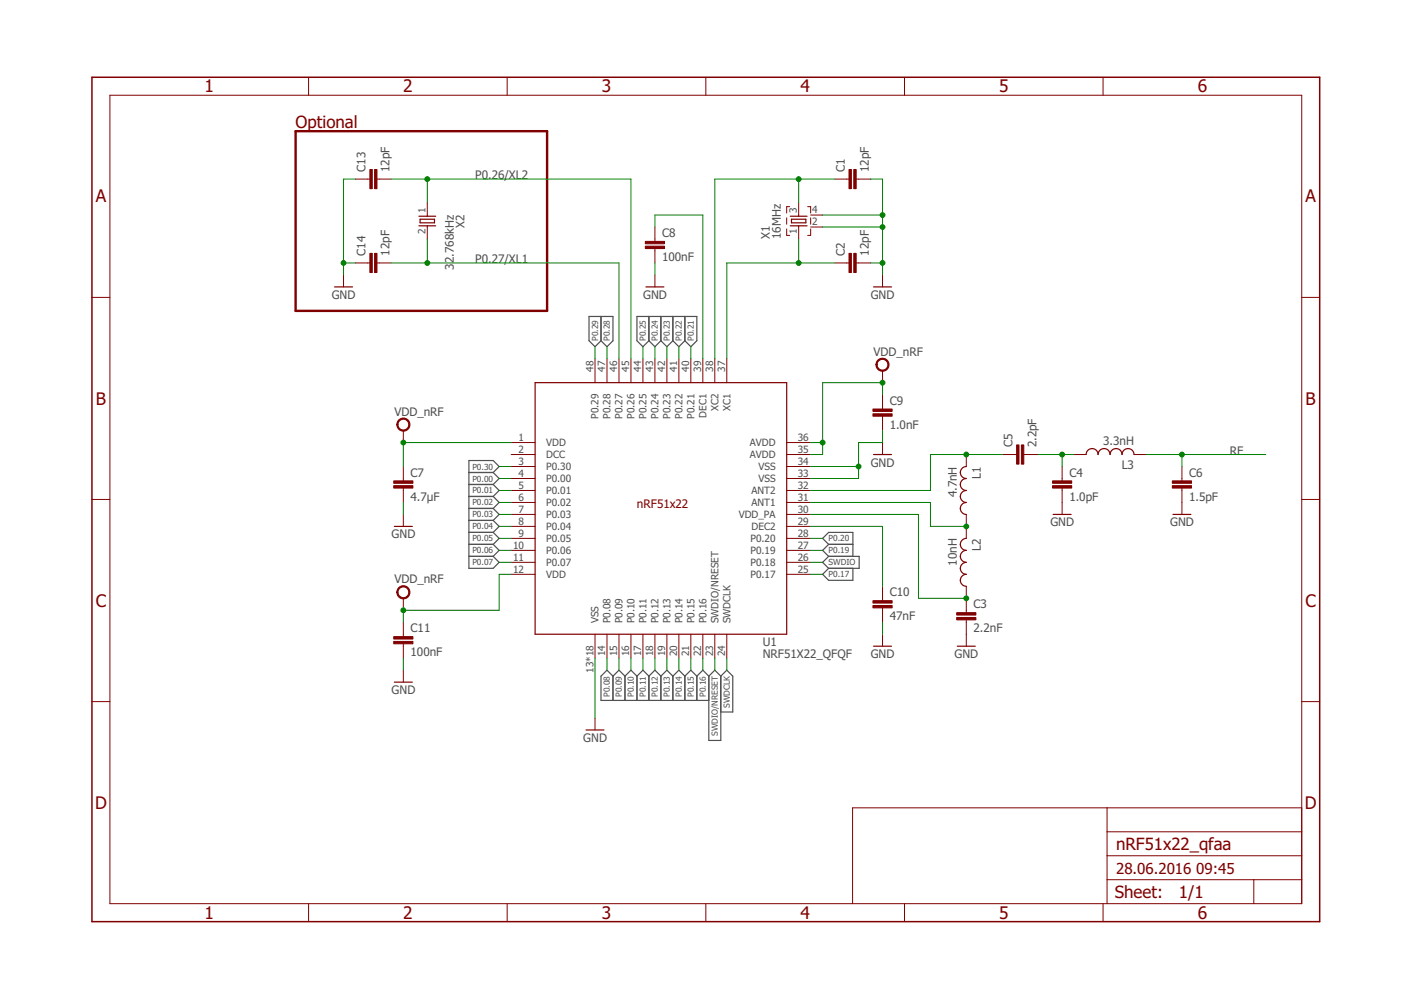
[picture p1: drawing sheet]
<?xml version="1.0" encoding="utf-8"?>
<!DOCTYPE eagle SYSTEM "eagle.dtd">
<eagle version="7.6.0">
<drawing>
<settings>
<setting alwaysvectorfont="no"/>
<setting verticaltext="up"/>
</settings>
<grid distance="0.1" unitdist="inch" unit="inch" style="lines" multiple="1" display="no" altdistance="0.01" altunitdist="inch" altunit="inch"/>
<schematic xreflabel="%F%N/%S.%C%R" xrefpart="/%S.%C%R">
<libraries>
<library name="frames">
<symbols>
<symbol name="A4L-LOC">
<wire x1="256.54" y1="3.81" x2="256.54" y2="8.89" width="0.1016" layer="94"/>
<wire x1="256.54" y1="8.89" x2="256.54" y2="13.97" width="0.1016" layer="94"/>
<wire x1="256.54" y1="13.97" x2="256.54" y2="19.05" width="0.1016" layer="94"/>
<wire x1="256.54" y1="19.05" x2="256.54" y2="24.13" width="0.1016" layer="94"/>
<wire x1="161.29" y1="3.81" x2="161.29" y2="24.13" width="0.1016" layer="94"/>
<wire x1="161.29" y1="24.13" x2="215.265" y2="24.13" width="0.1016" layer="94"/>
<wire x1="215.265" y1="24.13" x2="256.54" y2="24.13" width="0.1016" layer="94"/>
<wire x1="246.38" y1="3.81" x2="246.38" y2="8.89" width="0.1016" layer="94"/>
<wire x1="246.38" y1="8.89" x2="256.54" y2="8.89" width="0.1016" layer="94"/>
<wire x1="246.38" y1="8.89" x2="215.265" y2="8.89" width="0.1016" layer="94"/>
<wire x1="215.265" y1="8.89" x2="215.265" y2="3.81" width="0.1016" layer="94"/>
<wire x1="215.265" y1="8.89" x2="215.265" y2="13.97" width="0.1016" layer="94"/>
<wire x1="215.265" y1="13.97" x2="256.54" y2="13.97" width="0.1016" layer="94"/>
<wire x1="215.265" y1="13.97" x2="215.265" y2="19.05" width="0.1016" layer="94"/>
<wire x1="215.265" y1="19.05" x2="256.54" y2="19.05" width="0.1016" layer="94"/>
<wire x1="215.265" y1="19.05" x2="215.265" y2="24.13" width="0.1016" layer="94"/>
<text x="217.17" y="15.24" size="2.54" layer="94">&gt;DRAWING_NAME</text>
<text x="217.17" y="10.16" size="2.286" layer="94">&gt;LAST_DATE_TIME</text>
<text x="230.505" y="5.08" size="2.54" layer="94">&gt;SHEET</text>
<text x="216.916" y="4.953" size="2.54" layer="94">Sheet:</text>
<frame x1="0" y1="0" x2="260.35" y2="179.07" columns="6" rows="4" layer="94"/>
</symbol>
</symbols>
<devicesets>
<deviceset name="A4L-LOC" prefix="FRAME" uservalue="yes">
<gates>
<gate name="G$1" symbol="A4L-LOC" x="0" y="0"/>
</gates>
<devices>
<device name="">
<technologies>
<technology name=""/>
</technologies>
</device>
</devices>
</deviceset>
</devicesets>
</library>
<library name="Nordic_nRF">
<symbols>
<symbol name="XTAL_GND">
<wire x1="4.826" y1="2.54" x2="5.08" y2="2.54" width="0.1524" layer="94"/>
<wire x1="2.54" y1="2.54" x2="2.794" y2="2.54" width="0.1524" layer="94"/>
<wire x1="3.429" y1="4.064" x2="3.429" y2="1.016" width="0.254" layer="94"/>
<wire x1="3.429" y1="1.016" x2="4.191" y2="1.016" width="0.254" layer="94"/>
<wire x1="4.191" y1="1.016" x2="4.191" y2="4.064" width="0.254" layer="94"/>
<wire x1="4.191" y1="4.064" x2="3.429" y2="4.064" width="0.254" layer="94"/>
<wire x1="4.826" y1="4.318" x2="4.826" y2="2.54" width="0.254" layer="94"/>
<wire x1="4.826" y1="2.54" x2="4.826" y2="0.762" width="0.254" layer="94"/>
<wire x1="2.794" y1="4.318" x2="2.794" y2="2.54" width="0.254" layer="94"/>
<wire x1="2.794" y1="2.54" x2="2.794" y2="0.762" width="0.254" layer="94"/>
<wire x1="0.762" y1="4.445" x2="0.762" y2="5.08" width="0.1524" layer="94" style="shortdash"/>
<wire x1="0.762" y1="5.08" x2="6.858" y2="5.08" width="0.1524" layer="94" style="shortdash"/>
<wire x1="6.858" y1="5.08" x2="6.858" y2="4.445" width="0.1524" layer="94" style="shortdash"/>
<wire x1="6.858" y1="0.635" x2="6.858" y2="0" width="0.1524" layer="94" style="shortdash"/>
<wire x1="0.762" y1="0" x2="6.858" y2="0" width="0.1524" layer="94" style="shortdash"/>
<wire x1="0.762" y1="0" x2="0.762" y2="0.635" width="0.1524" layer="94" style="shortdash"/>
<text x="0" y="8.636" size="1.778" layer="95">&gt;NAME</text>
<text x="0" y="6.35" size="1.778" layer="96">&gt;VALUE</text>
<pin name="3" x="7.62" y="2.54" visible="pad" length="short" direction="pas" swaplevel="1" rot="R180"/>
<pin name="1" x="0" y="2.54" visible="pad" length="short" direction="pas" swaplevel="1"/>
<pin name="4" x="5.08" y="-2.54" visible="pad" length="short" direction="pas" rot="R90"/>
<pin name="2" x="2.54" y="-2.54" visible="pad" length="short" direction="pas" rot="R90"/>
</symbol>
<symbol name="XTAL">
<wire x1="2.286" y1="0" x2="2.54" y2="0" width="0.1524" layer="94"/>
<wire x1="0" y1="0" x2="0.254" y2="0" width="0.1524" layer="94"/>
<wire x1="0.889" y1="1.524" x2="0.889" y2="-1.524" width="0.254" layer="94"/>
<wire x1="0.889" y1="-1.524" x2="1.651" y2="-1.524" width="0.254" layer="94"/>
<wire x1="1.651" y1="-1.524" x2="1.651" y2="1.524" width="0.254" layer="94"/>
<wire x1="1.651" y1="1.524" x2="0.889" y2="1.524" width="0.254" layer="94"/>
<wire x1="2.286" y1="1.778" x2="2.286" y2="0" width="0.254" layer="94"/>
<wire x1="2.286" y1="0" x2="2.286" y2="-1.778" width="0.254" layer="94"/>
<wire x1="0.254" y1="1.778" x2="0.254" y2="0" width="0.254" layer="94"/>
<wire x1="0.254" y1="0" x2="0.254" y2="-1.778" width="0.254" layer="94"/>
<text x="0" y="6.096" size="1.778" layer="95">&gt;NAME</text>
<text x="0" y="3.81" size="1.778" layer="96">&gt;VALUE</text>
<pin name="2" x="5.08" y="0" visible="pad" length="short" direction="pas" swaplevel="1" rot="R180"/>
<pin name="1" x="-2.54" y="0" visible="pad" length="short" direction="pas" swaplevel="1"/>
</symbol>
<symbol name="L-US">
<wire x1="0" y1="5.08" x2="1.27" y2="3.81" width="0.254" layer="94" curve="-90"/>
<wire x1="0" y1="2.54" x2="1.27" y2="3.81" width="0.254" layer="94" curve="90"/>
<wire x1="0" y1="2.54" x2="1.27" y2="1.27" width="0.254" layer="94" curve="-90"/>
<wire x1="0" y1="0" x2="1.27" y2="1.27" width="0.254" layer="94" curve="90"/>
<wire x1="0" y1="0" x2="1.27" y2="-1.27" width="0.254" layer="94" curve="-90"/>
<wire x1="0" y1="-2.54" x2="1.27" y2="-1.27" width="0.254" layer="94" curve="90"/>
<wire x1="0" y1="-2.54" x2="1.27" y2="-3.81" width="0.254" layer="94" curve="-90"/>
<wire x1="0" y1="-5.08" x2="1.27" y2="-3.81" width="0.254" layer="94" curve="90"/>
<text x="-1.27" y="-5.08" size="1.778" layer="95" rot="R90">&gt;NAME</text>
<text x="3.81" y="-5.08" size="1.778" layer="96" rot="R90">&gt;VALUE</text>
<pin name="2" x="0" y="-7.62" visible="off" length="short" direction="pas" swaplevel="1" rot="R90"/>
<pin name="1" x="0" y="7.62" visible="off" length="short" direction="pas" swaplevel="1" rot="R270"/>
</symbol>
<symbol name="C-EU">
<wire x1="0" y1="0" x2="0" y2="-0.508" width="0.1524" layer="94"/>
<wire x1="0" y1="-2.54" x2="0" y2="-2.032" width="0.1524" layer="94"/>
<text x="1.524" y="0.381" size="1.778" layer="95">&gt;NAME</text>
<text x="1.524" y="-4.699" size="1.778" layer="96">&gt;VALUE</text>
<rectangle x1="-2.032" y1="-2.032" x2="2.032" y2="-1.524" layer="94"/>
<rectangle x1="-2.032" y1="-1.016" x2="2.032" y2="-0.508" layer="94"/>
<pin name="1" x="0" y="2.54" visible="off" length="short" direction="pas" swaplevel="1" rot="R270"/>
<pin name="2" x="0" y="-5.08" visible="off" length="short" direction="pas" swaplevel="1" rot="R90"/>
</symbol>
<symbol name="NRF51X22_QF">
<pin name="VDD@01" x="-5.08" y="40.64" length="middle" direction="pwr"/>
<pin name="DCC@02" x="-5.08" y="38.1" length="middle" direction="pwr"/>
<pin name="P0.30@03" x="-5.08" y="35.56" length="middle"/>
<pin name="P0.00@04" x="-5.08" y="33.02" length="middle"/>
<pin name="P0.01@05" x="-5.08" y="30.48" length="middle"/>
<pin name="P0.02@06" x="-5.08" y="27.94" length="middle"/>
<pin name="P0.03@07" x="-5.08" y="25.4" length="middle"/>
<pin name="P0.04@08" x="-5.08" y="22.86" length="middle"/>
<pin name="P0.05@09" x="-5.08" y="20.32" length="middle"/>
<pin name="P0.06@10" x="-5.08" y="17.78" length="middle"/>
<pin name="P0.07@11" x="-5.08" y="15.24" length="middle"/>
<pin name="VDD@12" x="-5.08" y="12.7" length="middle" direction="pwr"/>
<pin name="VSS@13" x="12.7" y="-5.08" length="middle" direction="pwr" rot="R90"/>
<pin name="P0.08@14" x="15.24" y="-5.08" length="middle" rot="R90"/>
<pin name="P0.09@15" x="17.78" y="-5.08" length="middle" rot="R90"/>
<pin name="P0.10@16" x="20.32" y="-5.08" length="middle" rot="R90"/>
<pin name="P0.11@17" x="22.86" y="-5.08" length="middle" rot="R90"/>
<pin name="P0.12@18" x="25.4" y="-5.08" length="middle" rot="R90"/>
<pin name="P0.13@19" x="27.94" y="-5.08" length="middle" rot="R90"/>
<pin name="P0.14@20" x="30.48" y="-5.08" length="middle" rot="R90"/>
<pin name="P0.15@21" x="33.02" y="-5.08" length="middle" rot="R90"/>
<pin name="P0.16@22" x="35.56" y="-5.08" length="middle" rot="R90"/>
<pin name="SWDIO/NRESET@23" x="38.1" y="-5.08" length="middle" rot="R90"/>
<pin name="SWDCLK@24" x="40.64" y="-5.08" length="middle" direction="in" rot="R90"/>
<pin name="P0.17@25" x="58.42" y="12.7" length="middle" rot="R180"/>
<pin name="P0.18@26" x="58.42" y="15.24" length="middle" rot="R180"/>
<pin name="P0.19@27" x="58.42" y="17.78" length="middle" rot="R180"/>
<pin name="P0.20@28" x="58.42" y="20.32" length="middle" rot="R180"/>
<pin name="DEC2@29" x="58.42" y="22.86" length="middle" direction="pwr" rot="R180"/>
<pin name="VDD_PA@30" x="58.42" y="25.4" length="middle" direction="pwr" rot="R180"/>
<pin name="ANT1@31" x="58.42" y="27.94" length="middle" rot="R180"/>
<pin name="ANT2@32" x="58.42" y="30.48" length="middle" rot="R180"/>
<pin name="VSS@33" x="58.42" y="33.02" length="middle" direction="pwr" rot="R180"/>
<pin name="VSS@34" x="58.42" y="35.56" length="middle" direction="pwr" rot="R180"/>
<pin name="AVDD@35" x="58.42" y="38.1" length="middle" direction="pwr" rot="R180"/>
<pin name="AVDD@36" x="58.42" y="40.64" length="middle" direction="pwr" rot="R180"/>
<pin name="XC1@37" x="40.64" y="58.42" length="middle" rot="R270"/>
<pin name="XC2@38" x="38.1" y="58.42" length="middle" rot="R270"/>
<pin name="DEC1@39" x="35.56" y="58.42" length="middle" direction="pwr" rot="R270"/>
<pin name="P0.21@40" x="33.02" y="58.42" length="middle" rot="R270"/>
<pin name="P0.22@41" x="30.48" y="58.42" length="middle" rot="R270"/>
<pin name="P0.23@42" x="27.94" y="58.42" length="middle" rot="R270"/>
<pin name="P0.24@43" x="25.4" y="58.42" length="middle" rot="R270"/>
<pin name="P0.25@44" x="22.86" y="58.42" length="middle" rot="R270"/>
<pin name="P0.26@45" x="20.32" y="58.42" length="middle" rot="R270"/>
<pin name="P0.27@46" x="17.78" y="58.42" length="middle" rot="R270"/>
<pin name="P0.28@47" x="15.24" y="58.42" length="middle" rot="R270"/>
<pin name="P0.29@48" x="12.7" y="58.42" length="middle" rot="R270"/>
<wire x1="53.34" y1="0" x2="0" y2="0" width="0.254" layer="94"/>
<wire x1="0" y1="0" x2="0" y2="53.34" width="0.254" layer="94"/>
<wire x1="0" y1="53.34" x2="53.34" y2="53.34" width="0.254" layer="94"/>
<wire x1="53.34" y1="53.34" x2="53.34" y2="0" width="0.254" layer="94"/>
<text x="21.59" y="26.67" size="1.778" layer="94">nRF51x22</text>
<text x="48.26" y="-2.54" size="1.778" layer="95">&gt;NAME</text>
<text x="48.26" y="-5.08" size="1.778" layer="96">&gt;VALUE</text>
</symbol>
</symbols>
<devicesets>
<deviceset name="XTAL_32MHZ" uservalue="yes">
<gates>
<gate name="X$1" symbol="XTAL_GND" x="0" y="0"/>
</gates>
<devices>
<device name="" package="BT-XTAL_2016_N">
<connects>
<connect gate="X$1" pin="1" pad="1"/>
<connect gate="X$1" pin="2" pad="2"/>
<connect gate="X$1" pin="3" pad="3"/>
<connect gate="X$1" pin="4" pad="4"/>
</connects>
<technologies>
<technology name=""/>
</technologies>
</device>
</devices>
</deviceset>
<deviceset name="XTAL_32KHZ" uservalue="yes">
<gates>
<gate name="X$1" symbol="XTAL" x="0" y="0"/>
</gates>
<devices>
<device name="" package="XTAL_3215_N">
<connects>
<connect gate="X$1" pin="1" pad="1"/>
<connect gate="X$1" pin="2" pad="2"/>
</connects>
<technologies>
<technology name=""/>
</technologies>
</device>
</devices>
</deviceset>
<deviceset name="INDUCTOR" uservalue="yes">
<gates>
<gate name="L$1" symbol="L-US" x="0" y="0"/>
</gates>
<devices>
<device name="_0402_L" package="RESC0402_L">
<connects>
<connect gate="L$1" pin="1" pad="1"/>
<connect gate="L$1" pin="2" pad="2"/>
</connects>
<technologies>
<technology name=""/>
</technologies>
</device>
<device name="_0201_L" package="RESC0201_L">
<connects>
<connect gate="L$1" pin="1" pad="1"/>
<connect gate="L$1" pin="2" pad="2"/>
</connects>
<technologies>
<technology name=""/>
</technologies>
</device>
<device name="_0201_M" package="RESC0201_M">
<connects>
<connect gate="L$1" pin="1" pad="1"/>
<connect gate="L$1" pin="2" pad="2"/>
</connects>
<technologies>
<technology name=""/>
</technologies>
</device>
<device name="_0201_N" package="RESC0201_N">
<connects>
<connect gate="L$1" pin="1" pad="1"/>
<connect gate="L$1" pin="2" pad="2"/>
</connects>
<technologies>
<technology name=""/>
</technologies>
</device>
<device name="_0402_M" package="RESC0402_M">
<connects>
<connect gate="L$1" pin="1" pad="1"/>
<connect gate="L$1" pin="2" pad="2"/>
</connects>
<technologies>
<technology name=""/>
</technologies>
</device>
<device name="_0402_N" package="RESC0402_N">
<connects>
<connect gate="L$1" pin="1" pad="1"/>
<connect gate="L$1" pin="2" pad="2"/>
</connects>
<technologies>
<technology name=""/>
</technologies>
</device>
<device name="_0603_L" package="RESC0603_L">
<connects>
<connect gate="L$1" pin="1" pad="1"/>
<connect gate="L$1" pin="2" pad="2"/>
</connects>
<technologies>
<technology name=""/>
</technologies>
</device>
<device name="_0603_M" package="RESC0603_M">
<connects>
<connect gate="L$1" pin="1" pad="1"/>
<connect gate="L$1" pin="2" pad="2"/>
</connects>
<technologies>
<technology name=""/>
</technologies>
</device>
<device name="_0603_N" package="RESC0603_N">
<connects>
<connect gate="L$1" pin="1" pad="1"/>
<connect gate="L$1" pin="2" pad="2"/>
</connects>
<technologies>
<technology name=""/>
</technologies>
</device>
<device name="_0805_L" package="RESC0805_L">
<connects>
<connect gate="L$1" pin="1" pad="1"/>
<connect gate="L$1" pin="2" pad="2"/>
</connects>
<technologies>
<technology name=""/>
</technologies>
</device>
<device name="_0805_M" package="RESC0805_M">
<connects>
<connect gate="L$1" pin="1" pad="1"/>
<connect gate="L$1" pin="2" pad="2"/>
</connects>
<technologies>
<technology name=""/>
</technologies>
</device>
<device name="_0805_N" package="RESC0805_N">
<connects>
<connect gate="L$1" pin="1" pad="1"/>
<connect gate="L$1" pin="2" pad="2"/>
</connects>
<technologies>
<technology name=""/>
</technologies>
</device>
</devices>
</deviceset>
<deviceset name="CAPACITOR" uservalue="yes">
<gates>
<gate name="C$1" symbol="C-EU" x="0" y="0"/>
</gates>
<devices>
<device name="_0201_L" package="RESC0201_L">
<connects>
<connect gate="C$1" pin="1" pad="1"/>
<connect gate="C$1" pin="2" pad="2"/>
</connects>
<technologies>
<technology name=""/>
</technologies>
</device>
<device name="_0201_M" package="RESC0201_M">
<connects>
<connect gate="C$1" pin="1" pad="1"/>
<connect gate="C$1" pin="2" pad="2"/>
</connects>
<technologies>
<technology name=""/>
</technologies>
</device>
<device name="_0201_N" package="RESC0201_N">
<connects>
<connect gate="C$1" pin="1" pad="1"/>
<connect gate="C$1" pin="2" pad="2"/>
</connects>
<technologies>
<technology name=""/>
</technologies>
</device>
<device name="_0402_L" package="RESC0402_L">
<connects>
<connect gate="C$1" pin="1" pad="1"/>
<connect gate="C$1" pin="2" pad="2"/>
</connects>
<technologies>
<technology name=""/>
</technologies>
</device>
<device name="_0402_M" package="RESC0402_M">
<connects>
<connect gate="C$1" pin="1" pad="1"/>
<connect gate="C$1" pin="2" pad="2"/>
</connects>
<technologies>
<technology name=""/>
</technologies>
</device>
<device name="_0402_N" package="RESC0402_N">
<connects>
<connect gate="C$1" pin="1" pad="1"/>
<connect gate="C$1" pin="2" pad="2"/>
</connects>
<technologies>
<technology name=""/>
</technologies>
</device>
<device name="_0603_L" package="RESC0603_L">
<connects>
<connect gate="C$1" pin="1" pad="1"/>
<connect gate="C$1" pin="2" pad="2"/>
</connects>
<technologies>
<technology name=""/>
</technologies>
</device>
<device name="_0603_M" package="RESC0603_M">
<connects>
<connect gate="C$1" pin="1" pad="1"/>
<connect gate="C$1" pin="2" pad="2"/>
</connects>
<technologies>
<technology name=""/>
</technologies>
</device>
<device name="_0603_N" package="RESC0603_N">
<connects>
<connect gate="C$1" pin="1" pad="1"/>
<connect gate="C$1" pin="2" pad="2"/>
</connects>
<technologies>
<technology name=""/>
</technologies>
</device>
<device name="_0805_L" package="RESC0805_L">
<connects>
<connect gate="C$1" pin="1" pad="1"/>
<connect gate="C$1" pin="2" pad="2"/>
</connects>
<technologies>
<technology name=""/>
</technologies>
</device>
<device name="_0805_M" package="RESC0805_M">
<connects>
<connect gate="C$1" pin="1" pad="1"/>
<connect gate="C$1" pin="2" pad="2"/>
</connects>
<technologies>
<technology name=""/>
</technologies>
</device>
<device name="_0805_N" package="RESC0805_N">
<connects>
<connect gate="C$1" pin="1" pad="1"/>
<connect gate="C$1" pin="2" pad="2"/>
</connects>
<technologies>
<technology name=""/>
</technologies>
</device>
</devices>
</deviceset>
<deviceset name="NRF51X22_QF">
<gates>
<gate name="U$1" symbol="NRF51X22_QF" x="0" y="0"/>
</gates>
<devices>
<device name="QF" package="QFN40P600X600X90-48_N">
<connects>
<connect gate="U$1" pin="ANT1@31" pad="31"/>
<connect gate="U$1" pin="ANT2@32" pad="32"/>
<connect gate="U$1" pin="AVDD@35" pad="35"/>
<connect gate="U$1" pin="AVDD@36" pad="36"/>
<connect gate="U$1" pin="DCC@02" pad="2"/>
<connect gate="U$1" pin="DEC1@39" pad="39"/>
<connect gate="U$1" pin="DEC2@29" pad="29"/>
<connect gate="U$1" pin="P0.00@04" pad="4"/>
<connect gate="U$1" pin="P0.01@05" pad="5"/>
<connect gate="U$1" pin="P0.02@06" pad="6"/>
<connect gate="U$1" pin="P0.03@07" pad="7"/>
<connect gate="U$1" pin="P0.04@08" pad="8"/>
<connect gate="U$1" pin="P0.05@09" pad="9"/>
<connect gate="U$1" pin="P0.06@10" pad="10"/>
<connect gate="U$1" pin="P0.07@11" pad="11"/>
<connect gate="U$1" pin="P0.08@14" pad="14"/>
<connect gate="U$1" pin="P0.09@15" pad="15"/>
<connect gate="U$1" pin="P0.10@16" pad="16"/>
<connect gate="U$1" pin="P0.11@17" pad="17"/>
<connect gate="U$1" pin="P0.12@18" pad="18"/>
<connect gate="U$1" pin="P0.13@19" pad="19"/>
<connect gate="U$1" pin="P0.14@20" pad="20"/>
<connect gate="U$1" pin="P0.15@21" pad="21"/>
<connect gate="U$1" pin="P0.16@22" pad="22"/>
<connect gate="U$1" pin="P0.17@25" pad="25"/>
<connect gate="U$1" pin="P0.18@26" pad="26"/>
<connect gate="U$1" pin="P0.19@27" pad="27"/>
<connect gate="U$1" pin="P0.20@28" pad="28"/>
<connect gate="U$1" pin="P0.21@40" pad="40"/>
<connect gate="U$1" pin="P0.22@41" pad="41"/>
<connect gate="U$1" pin="P0.23@42" pad="42"/>
<connect gate="U$1" pin="P0.24@43" pad="43"/>
<connect gate="U$1" pin="P0.25@44" pad="44"/>
<connect gate="U$1" pin="P0.26@45" pad="45"/>
<connect gate="U$1" pin="P0.27@46" pad="46"/>
<connect gate="U$1" pin="P0.28@47" pad="47"/>
<connect gate="U$1" pin="P0.29@48" pad="48"/>
<connect gate="U$1" pin="P0.30@03" pad="3"/>
<connect gate="U$1" pin="SWDCLK@24" pad="24"/>
<connect gate="U$1" pin="SWDIO/NRESET@23" pad="23"/>
<connect gate="U$1" pin="VDD@01" pad="1"/>
<connect gate="U$1" pin="VDD@12" pad="12"/>
<connect gate="U$1" pin="VDD_PA@30" pad="30"/>
<connect gate="U$1" pin="VSS@13" pad="13 PAD PAD@VIA01 PAD@VIA02 PAD@VIA03 PAD@VIA04 PAD@VIA05 PAD@VIA06 PAD@VIA07 PAD@VIA08 PAD@VIA09 PAD@VIA10 PAD@VIA11 PAD@VIA12 PAD@VIA13 PAD@VIA14 PAD@VIA15 PAD@VIA16"/>
<connect gate="U$1" pin="VSS@33" pad="33"/>
<connect gate="U$1" pin="VSS@34" pad="34"/>
<connect gate="U$1" pin="XC1@37" pad="37"/>
<connect gate="U$1" pin="XC2@38" pad="38"/>
</connects>
<technologies>
<technology name=""/>
</technologies>
</device>
</devices>
</deviceset>
</devicesets>
</library>
<library name="supply2">
<symbols>
<symbol name="VCC">
<circle x="0" y="1.27" radius="1.27" width="0.254" layer="94"/>
<text x="-1.905" y="3.175" size="1.778" layer="96">&gt;VALUE</text>
<pin name="VCC" x="0" y="-2.54" visible="off" length="short" direction="sup" rot="R90"/>
</symbol>
</symbols>
<devicesets>
<deviceset name="VCC" prefix="SUPPLY">
<gates>
<gate name="G$1" symbol="VCC" x="0" y="0"/>
</gates>
<devices>
<device name="">
<technologies>
<technology name=""/>
</technologies>
</device>
</devices>
</deviceset>
</devicesets>
</library>
<library name="supply1">
<symbols>
<symbol name="GND">
<wire x1="-1.905" y1="0" x2="1.905" y2="0" width="0.254" layer="94"/>
<text x="-2.54" y="-2.54" size="1.778" layer="96">&gt;VALUE</text>
<pin name="GND" x="0" y="2.54" visible="off" length="short" direction="sup" rot="R270"/>
</symbol>
</symbols>
<devicesets>
<deviceset name="GND" prefix="GND">
<gates>
<gate name="1" symbol="GND" x="0" y="0"/>
</gates>
<devices>
<device name="">
<technologies>
<technology name=""/>
</technologies>
</device>
</devices>
</deviceset>
</devicesets>
</library>
</libraries>
<attributes>
</attributes>
<variantdefs>
</variantdefs>
<classes>
<class number="0" name="default" width="0" drill="0">
</class>
</classes>
<parts>
<part name="FRAME1" library="frames" deviceset="A4L-LOC" device="" value="1"/>
<part name="VDD_NRF1" library="supply2" deviceset="VCC" device="" value="VDD_nRF"/>
<part name="VDD_NRF2" library="supply2" deviceset="VCC" device="" value="VDD_nRF"/>
<part name="GND1" library="supply1" deviceset="GND" device=""/>
<part name="GND2" library="supply1" deviceset="GND" device=""/>
<part name="GND3" library="supply1" deviceset="GND" device=""/>
<part name="GND5" library="supply1" deviceset="GND" device=""/>
<part name="GND6" library="supply1" deviceset="GND" device=""/>
<part name="GND7" library="supply1" deviceset="GND" device=""/>
<part name="GND9" library="supply1" deviceset="GND" device=""/>
<part name="GND10" library="supply1" deviceset="GND" device=""/>
<part name="X1" library="Nordic_nRF" deviceset="XTAL_32MHZ" device="" value="16MHz"/>
<part name="X2" library="Nordic_nRF" deviceset="XTAL_32KHZ" device="" value="32.768kHz"/>
<part name="L3" library="Nordic_nRF" deviceset="INDUCTOR" device="_0402_N" value="3.3nH"/>
<part name="C1" library="Nordic_nRF" deviceset="CAPACITOR" device="_0402_N" value="12pF"/>
<part name="C2" library="Nordic_nRF" deviceset="CAPACITOR" device="_0402_N" value="12pF"/>
<part name="C3" library="Nordic_nRF" deviceset="CAPACITOR" device="_0402_N" value="2.2nF"/>
<part name="C8" library="Nordic_nRF" deviceset="CAPACITOR" device="_0402_N" value="100nF"/>
<part name="C10" library="Nordic_nRF" deviceset="CAPACITOR" device="_0402_N" value="47nF"/>
<part name="C9" library="Nordic_nRF" deviceset="CAPACITOR" device="_0402_N" value="1.0nF"/>
<part name="C11" library="Nordic_nRF" deviceset="CAPACITOR" device="_0402_N" value="100nF"/>
<part name="C7" library="Nordic_nRF" deviceset="CAPACITOR" device="_0603_N" value="4.7µF"/>
<part name="C13" library="Nordic_nRF" deviceset="CAPACITOR" device="_0402_N" value="12pF"/>
<part name="C14" library="Nordic_nRF" deviceset="CAPACITOR" device="_0402_N" value="12pF"/>
<part name="U1" library="Nordic_nRF" deviceset="NRF51X22_QF" device="QF"/>
<part name="AVDD1" library="supply2" deviceset="VCC" device="" value="VDD_nRF"/>
<part name="L1" library="Nordic_nRF" deviceset="INDUCTOR" device="_0402_N" value="4.7nH"/>
<part name="L2" library="Nordic_nRF" deviceset="INDUCTOR" device="_0402_N" value="10nH"/>
<part name="C5" library="Nordic_nRF" deviceset="CAPACITOR" device="_0402_N" value="2.2pF"/>
<part name="C4" library="Nordic_nRF" deviceset="CAPACITOR" device="_0402_N" value="1.0pF"/>
<part name="C6" library="Nordic_nRF" deviceset="CAPACITOR" device="_0402_N" value="1.5pF"/>
<part name="GND8" library="supply1" deviceset="GND" device=""/>
<part name="GND11" library="supply1" deviceset="GND" device=""/>
<part name="GND12" library="supply1" deviceset="GND" device=""/>
</parts>
<sheets>
<sheet>
<plain>
<wire x1="43.18" y1="167.64" x2="43.18" y2="129.54" width="0.508" layer="94"/>
<wire x1="43.18" y1="129.54" x2="96.52" y2="129.54" width="0.508" layer="94"/>
<wire x1="96.52" y1="129.54" x2="96.52" y2="167.64" width="0.508" layer="94"/>
<wire x1="96.52" y1="167.64" x2="43.18" y2="167.64" width="0.508" layer="94"/>
<text x="43.18" y="168.402" size="2.54" layer="94">Optional</text>
</plain>
<instances>
<instance part="FRAME1" gate="G$1" x="0" y="0"/>
<instance part="GND1" gate="1" x="167.64" y="58.42" rot="MR0"/>
<instance part="GND2" gate="1" x="119.38" y="134.62" rot="MR0"/>
<instance part="GND3" gate="1" x="66.04" y="83.82" rot="MR0"/>
<instance part="GND5" gate="1" x="66.04" y="50.8" rot="MR0"/>
<instance part="GND6" gate="1" x="185.42" y="58.42" rot="MR0"/>
<instance part="GND7" gate="1" x="167.64" y="99.06" rot="MR0"/>
<instance part="GND9" gate="1" x="53.34" y="134.62" rot="MR0"/>
<instance part="VDD_NRF1" gate="G$1" x="66.04" y="104.14"/>
<instance part="VDD_NRF2" gate="G$1" x="66.04" y="68.58"/>
<instance part="GND10" gate="1" x="167.64" y="134.62" rot="MR0"/>
<instance part="X1" gate="X$1" x="152.4" y="144.78" rot="R90"/>
<instance part="L3" gate="L$1" x="215.9" y="99.06" rot="R90"/>
<instance part="C1" gate="C$1" x="160.02" y="157.48" rot="R90"/>
<instance part="C2" gate="C$1" x="160.02" y="139.7" rot="R90"/>
<instance part="C3" gate="C$1" x="185.42" y="66.04"/>
<instance part="C8" gate="C$1" x="119.38" y="144.78"/>
<instance part="C10" gate="C$1" x="167.64" y="68.58"/>
<instance part="C11" gate="C$1" x="66.04" y="60.96"/>
<instance part="C9" gate="C$1" x="167.64" y="109.22"/>
<instance part="C7" gate="C$1" x="66.04" y="93.98"/>
<instance part="X2" gate="X$1" x="71.12" y="149.86" rot="R270"/>
<instance part="C13" gate="C$1" x="58.42" y="157.48" rot="R90"/>
<instance part="C14" gate="C$1" x="58.42" y="139.7" rot="R90"/>
<instance part="U1" gate="U$1" x="93.98" y="60.96"/>
<instance part="AVDD1" gate="G$1" x="167.64" y="116.84"/>
<instance part="L1" gate="L$1" x="185.42" y="91.44" rot="R180"/>
<instance part="L2" gate="L$1" x="185.42" y="76.2" rot="R180"/>
<instance part="C5" gate="C$1" x="195.58" y="99.06" rot="R90"/>
<instance part="C4" gate="C$1" x="205.74" y="93.98"/>
<instance part="C6" gate="C$1" x="231.14" y="93.98"/>
<instance part="GND8" gate="1" x="205.74" y="86.36" rot="MR0"/>
<instance part="GND11" gate="1" x="231.14" y="86.36" rot="MR0"/>
<instance part="GND12" gate="1" x="106.68" y="40.64" rot="MR0"/>
</instances>
<busses>
</busses>
<nets>
<net name="GND" class="0">
<segment>
<pinref part="GND1" gate="1" pin="GND"/>
<wire x1="167.64" y1="60.96" x2="167.64" y2="63.5" width="0.1524" layer="91"/>
<pinref part="C10" gate="C$1" pin="2"/>
</segment>
<segment>
<pinref part="GND3" gate="1" pin="GND"/>
<wire x1="66.04" y1="86.36" x2="66.04" y2="88.9" width="0.1524" layer="91"/>
<pinref part="C7" gate="C$1" pin="2"/>
</segment>
<segment>
<pinref part="GND2" gate="1" pin="GND"/>
<wire x1="119.38" y1="137.16" x2="119.38" y2="139.7" width="0.1524" layer="91"/>
<pinref part="C8" gate="C$1" pin="2"/>
</segment>
<segment>
<pinref part="GND5" gate="1" pin="GND"/>
<wire x1="66.04" y1="55.88" x2="66.04" y2="53.34" width="0.1524" layer="91"/>
<pinref part="C11" gate="C$1" pin="2"/>
</segment>
<segment>
<wire x1="165.1" y1="157.48" x2="167.64" y2="157.48" width="0.1524" layer="91"/>
<pinref part="GND10" gate="1" pin="GND"/>
<wire x1="167.64" y1="157.48" x2="167.64" y2="149.86" width="0.1524" layer="91"/>
<wire x1="167.64" y1="149.86" x2="167.64" y2="147.32" width="0.1524" layer="91"/>
<wire x1="167.64" y1="147.32" x2="167.64" y2="139.7" width="0.1524" layer="91"/>
<wire x1="167.64" y1="139.7" x2="167.64" y2="137.16" width="0.1524" layer="91"/>
<wire x1="165.1" y1="139.7" x2="167.64" y2="139.7" width="0.1524" layer="91"/>
<junction x="167.64" y="139.7"/>
<wire x1="154.94" y1="149.86" x2="167.64" y2="149.86" width="0.1524" layer="91"/>
<junction x="167.64" y="149.86"/>
<wire x1="154.94" y1="147.32" x2="167.64" y2="147.32" width="0.1524" layer="91"/>
<junction x="167.64" y="147.32"/>
<pinref part="X1" gate="X$1" pin="4"/>
<pinref part="X1" gate="X$1" pin="2"/>
<pinref part="C1" gate="C$1" pin="2"/>
<pinref part="C2" gate="C$1" pin="2"/>
</segment>
<segment>
<pinref part="GND7" gate="1" pin="GND"/>
<wire x1="167.64" y1="104.14" x2="167.64" y2="101.6" width="0.1524" layer="91"/>
<pinref part="C9" gate="C$1" pin="2"/>
<pinref part="U1" gate="U$1" pin="VSS@33"/>
<wire x1="152.4" y1="93.98" x2="162.56" y2="93.98" width="0.1524" layer="91"/>
<wire x1="162.56" y1="93.98" x2="162.56" y2="96.52" width="0.1524" layer="91"/>
<wire x1="162.56" y1="96.52" x2="162.56" y2="101.6" width="0.1524" layer="91"/>
<wire x1="162.56" y1="101.6" x2="167.64" y2="101.6" width="0.1524" layer="91"/>
<pinref part="U1" gate="U$1" pin="VSS@34"/>
<wire x1="152.4" y1="96.52" x2="162.56" y2="96.52" width="0.1524" layer="91"/>
<junction x="162.56" y="96.52"/>
</segment>
<segment>
<pinref part="GND9" gate="1" pin="GND"/>
<wire x1="53.34" y1="137.16" x2="53.34" y2="139.7" width="0.1524" layer="91"/>
<wire x1="53.34" y1="139.7" x2="53.34" y2="157.48" width="0.1524" layer="91"/>
<wire x1="53.34" y1="157.48" x2="55.88" y2="157.48" width="0.1524" layer="91"/>
<wire x1="55.88" y1="139.7" x2="53.34" y2="139.7" width="0.1524" layer="91"/>
<junction x="53.34" y="139.7"/>
<pinref part="C13" gate="C$1" pin="1"/>
<pinref part="C14" gate="C$1" pin="1"/>
</segment>
<segment>
<pinref part="C3" gate="C$1" pin="2"/>
<pinref part="GND6" gate="1" pin="GND"/>
</segment>
<segment>
<pinref part="C4" gate="C$1" pin="2"/>
<pinref part="GND8" gate="1" pin="GND"/>
</segment>
<segment>
<pinref part="C6" gate="C$1" pin="2"/>
<pinref part="GND11" gate="1" pin="GND"/>
</segment>
<segment>
<pinref part="GND12" gate="1" pin="GND"/>
<pinref part="U1" gate="U$1" pin="VSS@13"/>
<wire x1="106.68" y1="43.18" x2="106.68" y2="55.88" width="0.1524" layer="91"/>
</segment>
</net>
<net name="VDD_NRF" class="0">
<segment>
<pinref part="VDD_NRF1" gate="G$1" pin="VCC"/>
<pinref part="C7" gate="C$1" pin="1"/>
<pinref part="U1" gate="U$1" pin="VDD@01"/>
<wire x1="66.04" y1="101.6" x2="66.04" y2="96.52" width="0.1524" layer="91"/>
<wire x1="88.9" y1="101.6" x2="66.04" y2="101.6" width="0.1524" layer="91"/>
<junction x="66.04" y="101.6"/>
</segment>
<segment>
<wire x1="66.04" y1="66.04" x2="66.04" y2="63.5" width="0.1524" layer="91"/>
<pinref part="VDD_NRF2" gate="G$1" pin="VCC"/>
<pinref part="C11" gate="C$1" pin="1"/>
<pinref part="U1" gate="U$1" pin="VDD@12"/>
<wire x1="88.9" y1="73.66" x2="86.36" y2="73.66" width="0.1524" layer="91"/>
<wire x1="86.36" y1="73.66" x2="86.36" y2="66.04" width="0.1524" layer="91"/>
<wire x1="86.36" y1="66.04" x2="66.04" y2="66.04" width="0.1524" layer="91"/>
<junction x="66.04" y="66.04"/>
</segment>
<segment>
<pinref part="U1" gate="U$1" pin="AVDD@35"/>
<wire x1="152.4" y1="99.06" x2="154.94" y2="99.06" width="0.1524" layer="91"/>
<wire x1="154.94" y1="99.06" x2="154.94" y2="101.6" width="0.1524" layer="91"/>
<wire x1="154.94" y1="101.6" x2="154.94" y2="114.3" width="0.1524" layer="91"/>
<wire x1="154.94" y1="114.3" x2="167.64" y2="114.3" width="0.1524" layer="91"/>
<pinref part="C9" gate="C$1" pin="1"/>
<wire x1="167.64" y1="114.3" x2="167.64" y2="111.76" width="0.1524" layer="91"/>
<pinref part="U1" gate="U$1" pin="AVDD@36"/>
<wire x1="152.4" y1="101.6" x2="154.94" y2="101.6" width="0.1524" layer="91"/>
<junction x="154.94" y="101.6"/>
<pinref part="AVDD1" gate="G$1" pin="VCC"/>
<junction x="167.64" y="114.3"/>
</segment>
</net>
<net name="N$3" class="0">
<segment>
<wire x1="157.48" y1="157.48" x2="149.86" y2="157.48" width="0.1524" layer="91"/>
<wire x1="149.86" y1="157.48" x2="149.86" y2="152.4" width="0.1524" layer="91"/>
<wire x1="149.86" y1="157.48" x2="132.08" y2="157.48" width="0.1524" layer="91"/>
<wire x1="132.08" y1="157.48" x2="132.08" y2="119.38" width="0.1524" layer="91"/>
<junction x="149.86" y="157.48"/>
<pinref part="X1" gate="X$1" pin="3"/>
<pinref part="C1" gate="C$1" pin="1"/>
<pinref part="U1" gate="U$1" pin="XC2@38"/>
</segment>
</net>
<net name="X1" class="0">
<segment>
<wire x1="149.86" y1="144.78" x2="149.86" y2="139.7" width="0.1524" layer="91"/>
<wire x1="149.86" y1="139.7" x2="157.48" y2="139.7" width="0.1524" layer="91"/>
<pinref part="X1" gate="X$1" pin="1"/>
<pinref part="C2" gate="C$1" pin="1"/>
<pinref part="U1" gate="U$1" pin="XC1@37"/>
<wire x1="134.62" y1="119.38" x2="134.62" y2="139.7" width="0.1524" layer="91"/>
<wire x1="134.62" y1="139.7" x2="149.86" y2="139.7" width="0.1524" layer="91"/>
<junction x="149.86" y="139.7"/>
</segment>
</net>
<net name="P0.24" class="0">
<segment>
<wire x1="119.38" y1="119.38" x2="119.38" y2="121.92" width="0.1524" layer="91"/>
<label x="119.38" y="121.92" size="1.27" layer="95" rot="R90" xref="yes"/>
<pinref part="U1" gate="U$1" pin="P0.24@43"/>
</segment>
</net>
<net name="P0.23" class="0">
<segment>
<wire x1="121.92" y1="119.38" x2="121.92" y2="121.92" width="0.1524" layer="91"/>
<label x="121.92" y="121.92" size="1.27" layer="95" rot="R90" xref="yes"/>
<pinref part="U1" gate="U$1" pin="P0.23@42"/>
</segment>
</net>
<net name="P0.22" class="0">
<segment>
<wire x1="124.46" y1="119.38" x2="124.46" y2="121.92" width="0.1524" layer="91"/>
<label x="124.46" y="121.92" size="1.27" layer="95" rot="R90" xref="yes"/>
<pinref part="U1" gate="U$1" pin="P0.22@41"/>
</segment>
</net>
<net name="P0.21" class="0">
<segment>
<wire x1="127" y1="119.38" x2="127" y2="121.92" width="0.1524" layer="91"/>
<label x="127" y="121.92" size="1.27" layer="95" rot="R90" xref="yes"/>
<pinref part="U1" gate="U$1" pin="P0.21@40"/>
</segment>
</net>
<net name="P0.20" class="0">
<segment>
<wire x1="152.4" y1="81.28" x2="154.94" y2="81.28" width="0.1524" layer="91"/>
<label x="154.94" y="81.28" size="1.27" layer="95" xref="yes"/>
<pinref part="U1" gate="U$1" pin="P0.20@28"/>
</segment>
</net>
<net name="P0.19" class="0">
<segment>
<wire x1="152.4" y1="78.74" x2="154.94" y2="78.74" width="0.1524" layer="91"/>
<label x="154.94" y="78.74" size="1.27" layer="95" xref="yes"/>
<pinref part="U1" gate="U$1" pin="P0.19@27"/>
</segment>
</net>
<net name="P0.00" class="0">
<segment>
<wire x1="88.9" y1="93.98" x2="86.36" y2="93.98" width="0.1524" layer="91"/>
<label x="86.36" y="93.98" size="1.27" layer="95" rot="R180" xref="yes"/>
<pinref part="U1" gate="U$1" pin="P0.00@04"/>
</segment>
</net>
<net name="P0.02" class="0">
<segment>
<wire x1="88.9" y1="88.9" x2="86.36" y2="88.9" width="0.1524" layer="91"/>
<label x="86.36" y="88.9" size="1.27" layer="95" rot="R180" xref="yes"/>
<pinref part="U1" gate="U$1" pin="P0.02@06"/>
</segment>
</net>
<net name="P0.03" class="0">
<segment>
<wire x1="88.9" y1="86.36" x2="86.36" y2="86.36" width="0.1524" layer="91"/>
<label x="86.36" y="86.36" size="1.27" layer="95" rot="R180" xref="yes"/>
<pinref part="U1" gate="U$1" pin="P0.03@07"/>
</segment>
</net>
<net name="P0.04" class="0">
<segment>
<wire x1="88.9" y1="83.82" x2="86.36" y2="83.82" width="0.1524" layer="91"/>
<label x="86.36" y="83.82" size="1.27" layer="95" rot="R180" xref="yes"/>
<pinref part="U1" gate="U$1" pin="P0.04@08"/>
</segment>
</net>
<net name="P0.05" class="0">
<segment>
<wire x1="88.9" y1="81.28" x2="86.36" y2="81.28" width="0.1524" layer="91"/>
<label x="86.36" y="81.28" size="1.27" layer="95" rot="R180" xref="yes"/>
<pinref part="U1" gate="U$1" pin="P0.05@09"/>
</segment>
</net>
<net name="P0.06" class="0">
<segment>
<wire x1="88.9" y1="78.74" x2="86.36" y2="78.74" width="0.1524" layer="91"/>
<label x="86.36" y="78.74" size="1.27" layer="95" rot="R180" xref="yes"/>
<pinref part="U1" gate="U$1" pin="P0.06@10"/>
</segment>
</net>
<net name="P0.08" class="0">
<segment>
<wire x1="109.22" y1="55.88" x2="109.22" y2="53.34" width="0.1524" layer="91"/>
<label x="109.22" y="53.34" size="1.27" layer="95" rot="R270" xref="yes"/>
<pinref part="U1" gate="U$1" pin="P0.08@14"/>
</segment>
</net>
<net name="P0.09" class="0">
<segment>
<wire x1="111.76" y1="55.88" x2="111.76" y2="53.34" width="0.1524" layer="91"/>
<label x="111.76" y="53.34" size="1.27" layer="95" rot="R270" xref="yes"/>
<pinref part="U1" gate="U$1" pin="P0.09@15"/>
</segment>
</net>
<net name="P0.10" class="0">
<segment>
<wire x1="114.3" y1="55.88" x2="114.3" y2="53.34" width="0.1524" layer="91"/>
<label x="114.3" y="53.34" size="1.27" layer="95" rot="R270" xref="yes"/>
<pinref part="U1" gate="U$1" pin="P0.10@16"/>
</segment>
</net>
<net name="P0.11" class="0">
<segment>
<wire x1="116.84" y1="55.88" x2="116.84" y2="53.34" width="0.1524" layer="91"/>
<label x="116.84" y="53.34" size="1.27" layer="95" rot="R270" xref="yes"/>
<pinref part="U1" gate="U$1" pin="P0.11@17"/>
</segment>
</net>
<net name="P0.12" class="0">
<segment>
<wire x1="119.38" y1="55.88" x2="119.38" y2="53.34" width="0.1524" layer="91"/>
<label x="119.38" y="53.34" size="1.27" layer="95" rot="R270" xref="yes"/>
<pinref part="U1" gate="U$1" pin="P0.12@18"/>
</segment>
</net>
<net name="P0.13" class="0">
<segment>
<wire x1="121.92" y1="55.88" x2="121.92" y2="53.34" width="0.1524" layer="91"/>
<label x="121.92" y="53.34" size="1.27" layer="95" rot="R270" xref="yes"/>
<pinref part="U1" gate="U$1" pin="P0.13@19"/>
</segment>
</net>
<net name="P0.14" class="0">
<segment>
<wire x1="124.46" y1="55.88" x2="124.46" y2="53.34" width="0.1524" layer="91"/>
<label x="124.46" y="53.34" size="1.27" layer="95" rot="R270" xref="yes"/>
<pinref part="U1" gate="U$1" pin="P0.14@20"/>
</segment>
</net>
<net name="P0.15" class="0">
<segment>
<wire x1="127" y1="55.88" x2="127" y2="53.34" width="0.1524" layer="91"/>
<label x="127" y="53.34" size="1.27" layer="95" rot="R270" xref="yes"/>
<pinref part="U1" gate="U$1" pin="P0.15@21"/>
</segment>
</net>
<net name="P0.16" class="0">
<segment>
<wire x1="129.54" y1="55.88" x2="129.54" y2="53.34" width="0.1524" layer="91"/>
<label x="129.54" y="53.34" size="1.27" layer="95" rot="R270" xref="yes"/>
<pinref part="U1" gate="U$1" pin="P0.16@22"/>
</segment>
</net>
<net name="SWDIO/NRESET" class="0">
<segment>
<wire x1="132.08" y1="55.88" x2="132.08" y2="53.34" width="0.1524" layer="91"/>
<label x="132.08" y="53.34" size="1.27" layer="95" rot="R270" xref="yes"/>
<pinref part="U1" gate="U$1" pin="SWDIO/NRESET@23"/>
</segment>
</net>
<net name="SWDCLK" class="0">
<segment>
<wire x1="134.62" y1="55.88" x2="134.62" y2="53.34" width="0.1524" layer="91"/>
<label x="134.62" y="53.34" size="1.27" layer="95" rot="R270" xref="yes"/>
<pinref part="U1" gate="U$1" pin="SWDCLK@24"/>
</segment>
</net>
<net name="P0.26/XL2" class="0">
<segment>
<wire x1="114.3" y1="157.48" x2="83.82" y2="157.48" width="0.1524" layer="91"/>
<pinref part="X2" gate="X$1" pin="1"/>
<wire x1="63.5" y1="157.48" x2="71.12" y2="157.48" width="0.1524" layer="91"/>
<wire x1="71.12" y1="157.48" x2="71.12" y2="152.4" width="0.1524" layer="91"/>
<wire x1="83.82" y1="157.48" x2="71.12" y2="157.48" width="0.1524" layer="91"/>
<junction x="71.12" y="157.48"/>
<wire x1="114.3" y1="119.38" x2="114.3" y2="157.48" width="0.1524" layer="91"/>
<label x="81.28" y="157.48" size="1.778" layer="95"/>
<pinref part="C13" gate="C$1" pin="2"/>
<pinref part="U1" gate="U$1" pin="P0.26@45"/>
</segment>
</net>
<net name="P0.01" class="0">
<segment>
<wire x1="88.9" y1="91.44" x2="86.36" y2="91.44" width="0.1524" layer="91"/>
<label x="86.36" y="91.44" size="1.27" layer="95" rot="R180" xref="yes"/>
<pinref part="U1" gate="U$1" pin="P0.01@05"/>
</segment>
</net>
<net name="P0.27/XL1" class="0">
<segment>
<pinref part="X2" gate="X$1" pin="2"/>
<wire x1="63.5" y1="139.7" x2="71.12" y2="139.7" width="0.1524" layer="91"/>
<wire x1="71.12" y1="139.7" x2="71.12" y2="144.78" width="0.1524" layer="91"/>
<wire x1="71.12" y1="139.7" x2="83.82" y2="139.7" width="0.1524" layer="91"/>
<label x="81.28" y="139.7" size="1.778" layer="95"/>
<pinref part="C14" gate="C$1" pin="2"/>
<junction x="71.12" y="139.7"/>
<wire x1="83.82" y1="139.7" x2="111.76" y2="139.7" width="0.1524" layer="91"/>
<pinref part="U1" gate="U$1" pin="P0.27@46"/>
<wire x1="111.76" y1="139.7" x2="111.76" y2="119.38" width="0.1524" layer="91"/>
</segment>
</net>
<net name="P0.17" class="0">
<segment>
<wire x1="152.4" y1="73.66" x2="154.94" y2="73.66" width="0.1524" layer="91"/>
<label x="154.94" y="73.66" size="1.27" layer="95" xref="yes"/>
<pinref part="U1" gate="U$1" pin="P0.17@25"/>
</segment>
</net>
<net name="SWDIO" class="0">
<segment>
<wire x1="152.4" y1="76.2" x2="154.94" y2="76.2" width="0.1524" layer="91"/>
<label x="154.94" y="76.2" size="1.27" layer="95" xref="yes"/>
<pinref part="U1" gate="U$1" pin="P0.18@26"/>
</segment>
</net>
<net name="RF" class="0">
<segment>
<pinref part="L3" gate="L$1" pin="2"/>
<wire x1="223.52" y1="99.06" x2="231.14" y2="99.06" width="0.1524" layer="91"/>
<label x="241.3" y="99.06" size="1.778" layer="95"/>
<pinref part="C6" gate="C$1" pin="1"/>
<wire x1="231.14" y1="99.06" x2="248.92" y2="99.06" width="0.1524" layer="91"/>
<wire x1="231.14" y1="96.52" x2="231.14" y2="99.06" width="0.1524" layer="91"/>
<junction x="231.14" y="99.06"/>
</segment>
</net>
<net name="P0.07" class="0">
<segment>
<wire x1="86.36" y1="76.2" x2="88.9" y2="76.2" width="0.1524" layer="91"/>
<label x="86.36" y="76.2" size="1.27" layer="95" rot="R180" xref="yes"/>
<pinref part="U1" gate="U$1" pin="P0.07@11"/>
</segment>
</net>
<net name="P0.25" class="0">
<segment>
<pinref part="U1" gate="U$1" pin="P0.25@44"/>
<wire x1="116.84" y1="119.38" x2="116.84" y2="121.92" width="0.1524" layer="91"/>
<label x="116.84" y="121.92" size="1.27" layer="95" rot="R90" xref="yes"/>
</segment>
</net>
<net name="P0.28" class="0">
<segment>
<pinref part="U1" gate="U$1" pin="P0.28@47"/>
<wire x1="109.22" y1="119.38" x2="109.22" y2="121.92" width="0.1524" layer="91"/>
<label x="109.22" y="121.92" size="1.27" layer="95" rot="R90" xref="yes"/>
</segment>
</net>
<net name="P0.29" class="0">
<segment>
<pinref part="U1" gate="U$1" pin="P0.29@48"/>
<wire x1="106.68" y1="119.38" x2="106.68" y2="121.92" width="0.1524" layer="91"/>
<label x="106.68" y="121.92" size="1.27" layer="95" rot="R90" xref="yes"/>
</segment>
</net>
<net name="P0.30" class="0">
<segment>
<pinref part="U1" gate="U$1" pin="P0.30@03"/>
<wire x1="88.9" y1="96.52" x2="86.36" y2="96.52" width="0.1524" layer="91"/>
<label x="86.36" y="96.52" size="1.27" layer="95" rot="R180" xref="yes"/>
</segment>
</net>
<net name="N$5" class="0">
<segment>
<pinref part="U1" gate="U$1" pin="DEC2@29"/>
<pinref part="C10" gate="C$1" pin="1"/>
<wire x1="152.4" y1="83.82" x2="167.64" y2="83.82" width="0.1524" layer="91"/>
<wire x1="167.64" y1="83.82" x2="167.64" y2="71.12" width="0.1524" layer="91"/>
</segment>
</net>
<net name="N$6" class="0">
<segment>
<pinref part="U1" gate="U$1" pin="DEC1@39"/>
<wire x1="129.54" y1="119.38" x2="129.54" y2="149.86" width="0.1524" layer="91"/>
<wire x1="129.54" y1="149.86" x2="119.38" y2="149.86" width="0.1524" layer="91"/>
<pinref part="C8" gate="C$1" pin="1"/>
<wire x1="119.38" y1="149.86" x2="119.38" y2="147.32" width="0.1524" layer="91"/>
</segment>
</net>
<net name="N$1" class="0">
<segment>
<pinref part="L1" gate="L$1" pin="1"/>
<pinref part="L2" gate="L$1" pin="2"/>
<pinref part="U1" gate="U$1" pin="ANT1@31"/>
<wire x1="152.4" y1="88.9" x2="177.8" y2="88.9" width="0.1524" layer="91"/>
<wire x1="177.8" y1="88.9" x2="177.8" y2="83.82" width="0.1524" layer="91"/>
<wire x1="177.8" y1="83.82" x2="185.42" y2="83.82" width="0.1524" layer="91"/>
<junction x="185.42" y="83.82"/>
</segment>
</net>
<net name="N$7" class="0">
<segment>
<pinref part="L2" gate="L$1" pin="1"/>
<pinref part="C3" gate="C$1" pin="1"/>
<wire x1="185.42" y1="68.58" x2="175.26" y2="68.58" width="0.1524" layer="91"/>
<wire x1="175.26" y1="68.58" x2="175.26" y2="86.36" width="0.1524" layer="91"/>
<junction x="185.42" y="68.58"/>
<pinref part="U1" gate="U$1" pin="VDD_PA@30"/>
<wire x1="175.26" y1="86.36" x2="152.4" y2="86.36" width="0.1524" layer="91"/>
</segment>
</net>
<net name="N$9" class="0">
<segment>
<pinref part="U1" gate="U$1" pin="ANT2@32"/>
<wire x1="152.4" y1="91.44" x2="177.8" y2="91.44" width="0.1524" layer="91"/>
<wire x1="177.8" y1="91.44" x2="177.8" y2="99.06" width="0.1524" layer="91"/>
<pinref part="L1" gate="L$1" pin="2"/>
<wire x1="177.8" y1="99.06" x2="185.42" y2="99.06" width="0.1524" layer="91"/>
<wire x1="185.42" y1="99.06" x2="193.04" y2="99.06" width="0.1524" layer="91"/>
<junction x="185.42" y="99.06"/>
<pinref part="C5" gate="C$1" pin="1"/>
</segment>
</net>
<net name="N$10" class="0">
<segment>
<pinref part="C4" gate="C$1" pin="1"/>
<wire x1="205.74" y1="96.52" x2="205.74" y2="99.06" width="0.1524" layer="91"/>
<pinref part="L3" gate="L$1" pin="1"/>
<pinref part="C5" gate="C$1" pin="2"/>
<wire x1="208.28" y1="99.06" x2="205.74" y2="99.06" width="0.1524" layer="91"/>
<junction x="205.74" y="99.06"/>
<wire x1="205.74" y1="99.06" x2="200.66" y2="99.06" width="0.1524" layer="91"/>
</segment>
</net>
</nets>
</sheet>
</sheets>
<errors>
<approved hash="102,1,88.9,50.8,VCC,VDD_P3V3,,,,"/>
<approved hash="102,1,83.82,137.16,VCC,VDD_P3V3,,,,"/>
<approved hash="102,1,144.78,137.16,VCC,VDD_P3V3,,,,"/>
<approved hash="104,1,106.68,55.88,U1,VDD,VDD_P3V3,,,"/>
<approved hash="104,1,152.4,101.6,U1,VDD,VDD_P3V3,,,"/>
<approved hash="104,1,114.3,119.38,U1,VSS,GND,,,"/>
<approved hash="104,1,106.68,119.38,U1,VDD,VDD_P3V3,,,"/>
<approved hash="106,1,88.9,76.2,P0.01,,,,,"/>
<approved hash="106,1,88.9,93.98,P0.02,,,,,"/>
<approved hash="106,1,88.9,91.44,P0.03,,,,,"/>
<approved hash="106,1,88.9,88.9,P0.04,,,,,"/>
<approved hash="106,1,88.9,86.36,P0.05,,,,,"/>
<approved hash="106,1,88.9,83.82,P0.06,,,,,"/>
<approved hash="106,1,88.9,81.28,P0.07,,,,,"/>
<approved hash="106,1,88.9,78.74,P0.08,,,,,"/>
<approved hash="106,1,88.9,73.66,P0.09,,,,,"/>
<approved hash="106,1,109.22,55.88,P0.11,,,,,"/>
<approved hash="106,1,111.76,55.88,P0.12,,,,,"/>
<approved hash="106,1,114.3,55.88,P0.13,,,,,"/>
<approved hash="106,1,116.84,55.88,P0.14,,,,,"/>
<approved hash="106,1,119.38,55.88,P0.15,,,,,"/>
<approved hash="106,1,121.92,55.88,P0.16,,,,,"/>
<approved hash="106,1,124.46,55.88,P0.17,,,,,"/>
<approved hash="106,1,127,55.88,P0.18/SWO,,,,,"/>
<approved hash="106,1,129.54,55.88,P0.19,,,,,"/>
<approved hash="106,1,132.08,55.88,P0.20,,,,,"/>
<approved hash="106,1,134.62,55.88,P0.21/RESET,,,,,"/>
<approved hash="106,1,152.4,78.74,P0.22,,,,,"/>
<approved hash="106,1,152.4,81.28,P0.23,,,,,"/>
<approved hash="106,1,152.4,83.82,P0.24,,,,,"/>
<approved hash="106,1,134.62,119.38,P0.25,,,,,"/>
<approved hash="106,1,132.08,119.38,P0.26,,,,,"/>
<approved hash="106,1,129.54,119.38,P0.27,,,,,"/>
<approved hash="106,1,127,119.38,P0.28,,,,,"/>
<approved hash="106,1,124.46,119.38,P0.29,,,,,"/>
<approved hash="106,1,121.92,119.38,P0.30,,,,,"/>
<approved hash="106,1,119.38,119.38,P0.31,,,,,"/>
<approved hash="106,1,200.66,86.36,RF,,,,,"/>
<approved hash="209,1,152.4,73.66,SWDCLK,,,,,"/>
<approved hash="106,1,152.4,73.66,SWDCLK,,,,,"/>
<approved hash="106,1,152.4,76.2,SWDIO,,,,,"/>
</errors>
</schematic>
</drawing>
</eagle>
